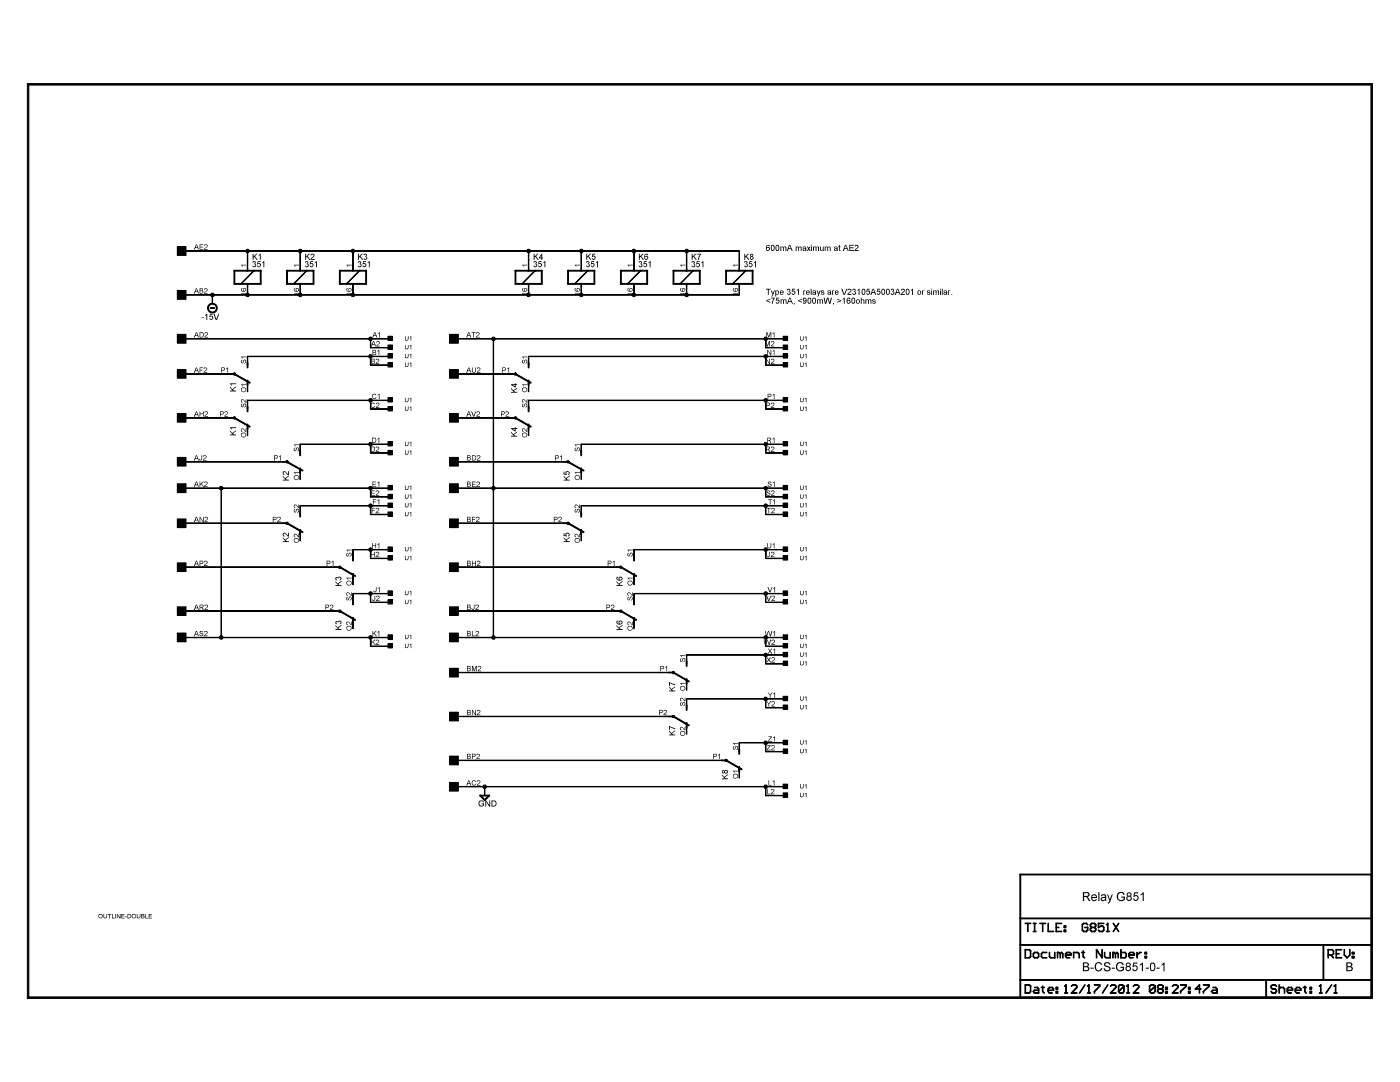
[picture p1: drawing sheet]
<?xml version="1.0" encoding="utf-8"?>
<!DOCTYPE eagle SYSTEM "eagle.dtd">
<eagle version="6.6.0">
<drawing>
<settings>
<setting alwaysvectorfont="no"/>
<setting verticaltext="up"/>
</settings>
<grid distance="0.1" unitdist="inch" unit="inch" style="lines" multiple="1" display="no" altdistance="0.01" altunitdist="inch" altunit="inch"/>
<schematic xreflabel="%F%N/%S.%C%R" xrefpart="/%S.%C%R">
<libraries>
<library name="dec-con">
<symbols>
<symbol name="DEVICE">
<text x="0" y="0" size="1.27" layer="94">&gt;Value</text>
</symbol>
<symbol name="EDGE-RIGHT">
<rectangle x1="-5.08" y1="-1.27" x2="-2.54" y2="1.27" layer="94"/>
<pin name="1" x="2.54" y="0" visible="pad" length="middle" rot="R180"/>
</symbol>
<symbol name="EDGE-LEFT">
<rectangle x1="2.54" y1="-1.27" x2="5.08" y2="1.27" layer="94"/>
<pin name="1" x="-2.54" y="0" visible="pad" length="middle"/>
</symbol>
<symbol name="PIN">
<text x="-9.398" y="-0.762" size="1.27" layer="94" ratio="7">&gt;Part</text>
<rectangle x1="-3.81" y1="-0.762" x2="-2.54" y2="0.508" layer="94"/>
<pin name="P$2" x="2.54" y="0" visible="pad" length="middle" rot="R180"/>
</symbol>
</symbols>
<devicesets>
<deviceset name="OUTLINE-*">
<gates>
<gate name="G$1" symbol="DEVICE" x="0" y="0" addlevel="always"/>
</gates>
<devices>
<device name="SINGLE" package="SINGLE">
<technologies>
<technology name=""/>
</technologies>
</device>
<device name="SINGLE-R" package="SINGLE-R">
<technologies>
<technology name=""/>
</technologies>
</device>
<device name="PROTO" package="DECPROTO111">
<technologies>
<technology name=""/>
</technologies>
</device>
<device name="OMNIBUS" package="OMNIBUS">
<technologies>
<technology name=""/>
</technologies>
</device>
<device name="DOUBLE" package="DOUBLE">
<technologies>
<technology name=""/>
</technologies>
</device>
<device name="DOUBLE-R" package="DOUBLE-R">
<technologies>
<technology name=""/>
</technologies>
</device>
<device name="SINGLE-LONG" package="SINGLE-LONG">
<technologies>
<technology name=""/>
</technologies>
</device>
<device name="DOUBLE-LONG" package="DOUBLE-LONG">
<technologies>
<technology name=""/>
</technologies>
</device>
</devices>
</deviceset>
<deviceset name="DOUBLE" uservalue="yes">
<gates>
<gate name="AL2" symbol="EDGE-RIGHT" x="-15.24" y="5.08" addlevel="always" swaplevel="1"/>
<gate name="AM2" symbol="EDGE-RIGHT" x="-15.24" y="10.16" addlevel="always" swaplevel="1"/>
<gate name="AN2" symbol="EDGE-RIGHT" x="-15.24" y="15.24" addlevel="always" swaplevel="1"/>
<gate name="AP2" symbol="EDGE-RIGHT" x="-15.24" y="20.32" addlevel="always" swaplevel="1"/>
<gate name="AR2" symbol="EDGE-RIGHT" x="-15.24" y="25.4" addlevel="always" swaplevel="1"/>
<gate name="AS2" symbol="EDGE-RIGHT" x="-15.24" y="30.48" addlevel="always" swaplevel="1"/>
<gate name="AT2" symbol="EDGE-RIGHT" x="-15.24" y="35.56" addlevel="always" swaplevel="1"/>
<gate name="AK2" symbol="EDGE-RIGHT" x="-15.24" y="0" addlevel="always" swaplevel="1"/>
<gate name="AJ2" symbol="EDGE-RIGHT" x="-15.24" y="-5.08" addlevel="always" swaplevel="1"/>
<gate name="AH2" symbol="EDGE-RIGHT" x="-15.24" y="-10.16" addlevel="always" swaplevel="1"/>
<gate name="AF2" symbol="EDGE-RIGHT" x="-15.24" y="-15.24" addlevel="always" swaplevel="1"/>
<gate name="AE2" symbol="EDGE-RIGHT" x="-15.24" y="-20.32" addlevel="always" swaplevel="1"/>
<gate name="AD2" symbol="EDGE-RIGHT" x="-15.24" y="-25.4" addlevel="always" swaplevel="1"/>
<gate name="AC2" symbol="EDGE-RIGHT" x="-15.24" y="-30.48" addlevel="always" swaplevel="1"/>
<gate name="AU2" symbol="EDGE-RIGHT" x="-15.24" y="40.64" addlevel="always" swaplevel="1"/>
<gate name="AV2" symbol="EDGE-RIGHT" x="-15.24" y="45.72" addlevel="always" swaplevel="1"/>
<gate name="AB2" symbol="EDGE-RIGHT" x="-15.24" y="-35.56" addlevel="always" swaplevel="1"/>
<gate name="AA2" symbol="EDGE-RIGHT" x="-15.24" y="-40.64" addlevel="always" swaplevel="1"/>
<gate name="AK1" symbol="EDGE-LEFT" x="-30.48" y="0" addlevel="always" swaplevel="1"/>
<gate name="AL1" symbol="EDGE-LEFT" x="-30.48" y="5.08" addlevel="always" swaplevel="1"/>
<gate name="AM1" symbol="EDGE-LEFT" x="-30.48" y="10.16" addlevel="always" swaplevel="1"/>
<gate name="AN1" symbol="EDGE-LEFT" x="-30.48" y="15.24" addlevel="always" swaplevel="1"/>
<gate name="AP1" symbol="EDGE-LEFT" x="-30.48" y="20.32" addlevel="always" swaplevel="1"/>
<gate name="AR1" symbol="EDGE-LEFT" x="-30.48" y="25.4" addlevel="always" swaplevel="1"/>
<gate name="AS1" symbol="EDGE-LEFT" x="-30.48" y="30.48" addlevel="always" swaplevel="1"/>
<gate name="AT1" symbol="EDGE-LEFT" x="-30.48" y="35.56" addlevel="always" swaplevel="1"/>
<gate name="AU1" symbol="EDGE-LEFT" x="-30.48" y="40.64" addlevel="always" swaplevel="1"/>
<gate name="AV1" symbol="EDGE-LEFT" x="-30.48" y="45.72" addlevel="always" swaplevel="1"/>
<gate name="AJ1" symbol="EDGE-LEFT" x="-30.48" y="-5.08" addlevel="always" swaplevel="1"/>
<gate name="AH1" symbol="EDGE-LEFT" x="-30.48" y="-10.16" addlevel="always" swaplevel="1"/>
<gate name="AF1" symbol="EDGE-LEFT" x="-30.48" y="-15.24" addlevel="always" swaplevel="1"/>
<gate name="AE1" symbol="EDGE-LEFT" x="-30.48" y="-20.32" addlevel="always" swaplevel="1"/>
<gate name="AD1" symbol="EDGE-LEFT" x="-30.48" y="-25.4" addlevel="always" swaplevel="1"/>
<gate name="AC1" symbol="EDGE-LEFT" x="-30.48" y="-30.48" addlevel="always" swaplevel="1"/>
<gate name="AB1" symbol="EDGE-LEFT" x="-30.48" y="-35.56" addlevel="always" swaplevel="1"/>
<gate name="AA1" symbol="EDGE-LEFT" x="-30.48" y="-40.64" addlevel="always" swaplevel="1"/>
<gate name="BV1" symbol="EDGE-LEFT" x="17.78" y="45.72" addlevel="always" swaplevel="2"/>
<gate name="BU1" symbol="EDGE-LEFT" x="17.78" y="40.64" addlevel="always" swaplevel="2"/>
<gate name="BT1" symbol="EDGE-LEFT" x="17.78" y="35.56" addlevel="always" swaplevel="2"/>
<gate name="BS1" symbol="EDGE-LEFT" x="17.78" y="30.48" addlevel="always" swaplevel="2"/>
<gate name="BR1" symbol="EDGE-LEFT" x="17.78" y="25.4" addlevel="always" swaplevel="2"/>
<gate name="BP1" symbol="EDGE-LEFT" x="17.78" y="20.32" addlevel="always" swaplevel="2"/>
<gate name="BN1" symbol="EDGE-LEFT" x="17.78" y="15.24" addlevel="always" swaplevel="2"/>
<gate name="BM1" symbol="EDGE-LEFT" x="17.78" y="10.16" addlevel="always" swaplevel="2"/>
<gate name="BL1" symbol="EDGE-LEFT" x="17.78" y="5.08" addlevel="always" swaplevel="2"/>
<gate name="BK1" symbol="EDGE-LEFT" x="17.78" y="0" addlevel="always" swaplevel="2"/>
<gate name="BJ1" symbol="EDGE-LEFT" x="17.78" y="-5.08" addlevel="always" swaplevel="2"/>
<gate name="BH1" symbol="EDGE-LEFT" x="17.78" y="-10.16" addlevel="always" swaplevel="2"/>
<gate name="BF1" symbol="EDGE-LEFT" x="17.78" y="-15.24" addlevel="always" swaplevel="2"/>
<gate name="BE1" symbol="EDGE-LEFT" x="17.78" y="-20.32" addlevel="always" swaplevel="2"/>
<gate name="BD1" symbol="EDGE-LEFT" x="17.78" y="-25.4" addlevel="always" swaplevel="2"/>
<gate name="BC1" symbol="EDGE-LEFT" x="17.78" y="-30.48" addlevel="always" swaplevel="2"/>
<gate name="BB1" symbol="EDGE-LEFT" x="17.78" y="-35.56" addlevel="always" swaplevel="2"/>
<gate name="BA1" symbol="EDGE-LEFT" x="17.78" y="-40.64" addlevel="always" swaplevel="2"/>
<gate name="BV2" symbol="EDGE-RIGHT" x="33.02" y="45.72" addlevel="always" swaplevel="2"/>
<gate name="BU2" symbol="EDGE-RIGHT" x="33.02" y="40.64" addlevel="always" swaplevel="2"/>
<gate name="BT2" symbol="EDGE-RIGHT" x="33.02" y="35.56" addlevel="always" swaplevel="2"/>
<gate name="BS2" symbol="EDGE-RIGHT" x="33.02" y="30.48" addlevel="always" swaplevel="2"/>
<gate name="BR2" symbol="EDGE-RIGHT" x="33.02" y="25.4" addlevel="always" swaplevel="2"/>
<gate name="BP2" symbol="EDGE-RIGHT" x="33.02" y="20.32" addlevel="always" swaplevel="2"/>
<gate name="BN2" symbol="EDGE-RIGHT" x="33.02" y="15.24" addlevel="always" swaplevel="2"/>
<gate name="BM2" symbol="EDGE-RIGHT" x="33.02" y="10.16" addlevel="always" swaplevel="2"/>
<gate name="BL2" symbol="EDGE-RIGHT" x="33.02" y="5.08" addlevel="always" swaplevel="2"/>
<gate name="BK2" symbol="EDGE-RIGHT" x="33.02" y="0" addlevel="always" swaplevel="2"/>
<gate name="BJ2" symbol="EDGE-RIGHT" x="33.02" y="-5.08" addlevel="always" swaplevel="2"/>
<gate name="BH2" symbol="EDGE-RIGHT" x="33.02" y="-10.16" addlevel="always" swaplevel="2"/>
<gate name="BF2" symbol="EDGE-RIGHT" x="33.02" y="-15.24" addlevel="always" swaplevel="2"/>
<gate name="BE2" symbol="EDGE-RIGHT" x="33.02" y="-20.32" addlevel="always" swaplevel="2"/>
<gate name="BD2" symbol="EDGE-RIGHT" x="33.02" y="-25.4" addlevel="always" swaplevel="2"/>
<gate name="BC2" symbol="EDGE-RIGHT" x="33.02" y="-30.48" addlevel="always" swaplevel="2"/>
<gate name="BB2" symbol="EDGE-RIGHT" x="33.02" y="-35.56" addlevel="always" swaplevel="2"/>
<gate name="BA2" symbol="EDGE-RIGHT" x="33.02" y="-40.64" addlevel="always" swaplevel="2"/>
</gates>
<devices>
<device name="" package="EDGE-CON4">
<connects>
<connect gate="AA1" pin="1" pad="AA1"/>
<connect gate="AA2" pin="1" pad="AA2"/>
<connect gate="AB1" pin="1" pad="AB1"/>
<connect gate="AB2" pin="1" pad="AB2"/>
<connect gate="AC1" pin="1" pad="AC1"/>
<connect gate="AC2" pin="1" pad="AC2"/>
<connect gate="AD1" pin="1" pad="AD1"/>
<connect gate="AD2" pin="1" pad="AD2"/>
<connect gate="AE1" pin="1" pad="AE1"/>
<connect gate="AE2" pin="1" pad="AE2"/>
<connect gate="AF1" pin="1" pad="AF1"/>
<connect gate="AF2" pin="1" pad="AF2"/>
<connect gate="AH1" pin="1" pad="AH1"/>
<connect gate="AH2" pin="1" pad="AH2"/>
<connect gate="AJ1" pin="1" pad="AJ1"/>
<connect gate="AJ2" pin="1" pad="AJ2"/>
<connect gate="AK1" pin="1" pad="AK1"/>
<connect gate="AK2" pin="1" pad="AK2"/>
<connect gate="AL1" pin="1" pad="AL1"/>
<connect gate="AL2" pin="1" pad="AL2"/>
<connect gate="AM1" pin="1" pad="AM1"/>
<connect gate="AM2" pin="1" pad="AM2"/>
<connect gate="AN1" pin="1" pad="AN1"/>
<connect gate="AN2" pin="1" pad="AN2"/>
<connect gate="AP1" pin="1" pad="AP1"/>
<connect gate="AP2" pin="1" pad="AP2"/>
<connect gate="AR1" pin="1" pad="AR1"/>
<connect gate="AR2" pin="1" pad="AR2"/>
<connect gate="AS1" pin="1" pad="AS1"/>
<connect gate="AS2" pin="1" pad="AS2"/>
<connect gate="AT1" pin="1" pad="AT1"/>
<connect gate="AT2" pin="1" pad="AT2"/>
<connect gate="AU1" pin="1" pad="AU1"/>
<connect gate="AU2" pin="1" pad="AU2"/>
<connect gate="AV1" pin="1" pad="AV1"/>
<connect gate="AV2" pin="1" pad="AV2"/>
<connect gate="BA1" pin="1" pad="BA1"/>
<connect gate="BA2" pin="1" pad="BA2"/>
<connect gate="BB1" pin="1" pad="BB1"/>
<connect gate="BB2" pin="1" pad="BB2"/>
<connect gate="BC1" pin="1" pad="BC1"/>
<connect gate="BC2" pin="1" pad="BC2"/>
<connect gate="BD1" pin="1" pad="BD1"/>
<connect gate="BD2" pin="1" pad="BD2"/>
<connect gate="BE1" pin="1" pad="BE1"/>
<connect gate="BE2" pin="1" pad="BE2"/>
<connect gate="BF1" pin="1" pad="BF1"/>
<connect gate="BF2" pin="1" pad="BF2"/>
<connect gate="BH1" pin="1" pad="BH1"/>
<connect gate="BH2" pin="1" pad="BH2"/>
<connect gate="BJ1" pin="1" pad="BJ1"/>
<connect gate="BJ2" pin="1" pad="BJ2"/>
<connect gate="BK1" pin="1" pad="BK1"/>
<connect gate="BK2" pin="1" pad="BK2"/>
<connect gate="BL1" pin="1" pad="BL1"/>
<connect gate="BL2" pin="1" pad="BL2"/>
<connect gate="BM1" pin="1" pad="BM1"/>
<connect gate="BM2" pin="1" pad="BM2"/>
<connect gate="BN1" pin="1" pad="BN1"/>
<connect gate="BN2" pin="1" pad="BN2"/>
<connect gate="BP1" pin="1" pad="BP1"/>
<connect gate="BP2" pin="1" pad="BP2"/>
<connect gate="BR1" pin="1" pad="BR1"/>
<connect gate="BR2" pin="1" pad="BR2"/>
<connect gate="BS1" pin="1" pad="BS1"/>
<connect gate="BS2" pin="1" pad="BS2"/>
<connect gate="BT1" pin="1" pad="BT1"/>
<connect gate="BT2" pin="1" pad="BT2"/>
<connect gate="BU1" pin="1" pad="BU1"/>
<connect gate="BU2" pin="1" pad="BU2"/>
<connect gate="BV1" pin="1" pad="BV1"/>
<connect gate="BV2" pin="1" pad="BV2"/>
</connects>
<technologies>
<technology name=""/>
</technologies>
</device>
</devices>
</deviceset>
<deviceset name="133-022-03" prefix="U">
<gates>
<gate name="A1" symbol="PIN" x="-15.24" y="30.48"/>
<gate name="B1" symbol="PIN" x="-15.24" y="25.4"/>
<gate name="C1" symbol="PIN" x="-15.24" y="20.32"/>
<gate name="D1" symbol="PIN" x="-15.24" y="15.24"/>
<gate name="E1" symbol="PIN" x="-15.24" y="10.16"/>
<gate name="F1" symbol="PIN" x="-15.24" y="5.08"/>
<gate name="H1" symbol="PIN" x="-15.24" y="0"/>
<gate name="J1" symbol="PIN" x="-15.24" y="-5.08"/>
<gate name="K1" symbol="PIN" x="-15.24" y="-10.16"/>
<gate name="L1" symbol="PIN" x="-15.24" y="-15.24"/>
<gate name="M1" symbol="PIN" x="-15.24" y="-20.32"/>
<gate name="N1" symbol="PIN" x="-15.24" y="-25.4"/>
<gate name="P1" symbol="PIN" x="-15.24" y="-30.48"/>
<gate name="R1" symbol="PIN" x="-15.24" y="-35.56"/>
<gate name="S1" symbol="PIN" x="-15.24" y="-40.64"/>
<gate name="T1" symbol="PIN" x="-15.24" y="-45.72"/>
<gate name="U1" symbol="PIN" x="-15.24" y="-50.8"/>
<gate name="V1" symbol="PIN" x="-15.24" y="-55.88"/>
<gate name="W1" symbol="PIN" x="-15.24" y="-60.96"/>
<gate name="X1" symbol="PIN" x="-15.24" y="-66.04"/>
<gate name="Y1" symbol="PIN" x="-15.24" y="-71.12"/>
<gate name="Z1" symbol="PIN" x="-15.24" y="-76.2"/>
<gate name="A2" symbol="PIN" x="2.54" y="30.48"/>
<gate name="B2" symbol="PIN" x="2.54" y="25.4"/>
<gate name="C2" symbol="PIN" x="2.54" y="20.32"/>
<gate name="D2" symbol="PIN" x="2.54" y="15.24"/>
<gate name="E2" symbol="PIN" x="2.54" y="10.16"/>
<gate name="F2" symbol="PIN" x="2.54" y="5.08"/>
<gate name="H2" symbol="PIN" x="2.54" y="0"/>
<gate name="J2" symbol="PIN" x="2.54" y="-5.08"/>
<gate name="K2" symbol="PIN" x="2.54" y="-10.16"/>
<gate name="L2" symbol="PIN" x="2.54" y="-15.24"/>
<gate name="M2" symbol="PIN" x="2.54" y="-20.32"/>
<gate name="N2" symbol="PIN" x="2.54" y="-25.4"/>
<gate name="P2" symbol="PIN" x="2.54" y="-30.48"/>
<gate name="R2" symbol="PIN" x="2.54" y="-35.56"/>
<gate name="S2" symbol="PIN" x="2.54" y="-40.64"/>
<gate name="T2" symbol="PIN" x="2.54" y="-45.72"/>
<gate name="U2" symbol="PIN" x="2.54" y="-50.8"/>
<gate name="V2" symbol="PIN" x="2.54" y="-55.88"/>
<gate name="W2" symbol="PIN" x="2.54" y="-60.96"/>
<gate name="X2" symbol="PIN" x="2.54" y="-66.04"/>
<gate name="Y2" symbol="PIN" x="2.54" y="-71.12"/>
<gate name="Z2" symbol="PIN" x="2.54" y="-76.2"/>
</gates>
<devices>
<device name="" package="133-022-03">
<connects>
<connect gate="A1" pin="P$2" pad="A1"/>
<connect gate="A2" pin="P$2" pad="A2"/>
<connect gate="B1" pin="P$2" pad="B1"/>
<connect gate="B2" pin="P$2" pad="B2"/>
<connect gate="C1" pin="P$2" pad="C1"/>
<connect gate="C2" pin="P$2" pad="C2"/>
<connect gate="D1" pin="P$2" pad="D1"/>
<connect gate="D2" pin="P$2" pad="D2"/>
<connect gate="E1" pin="P$2" pad="E1"/>
<connect gate="E2" pin="P$2" pad="E2"/>
<connect gate="F1" pin="P$2" pad="F1"/>
<connect gate="F2" pin="P$2" pad="F2"/>
<connect gate="H1" pin="P$2" pad="H1"/>
<connect gate="H2" pin="P$2" pad="H2"/>
<connect gate="J1" pin="P$2" pad="J1"/>
<connect gate="J2" pin="P$2" pad="J2"/>
<connect gate="K1" pin="P$2" pad="K1"/>
<connect gate="K2" pin="P$2" pad="K2"/>
<connect gate="L1" pin="P$2" pad="L1"/>
<connect gate="L2" pin="P$2" pad="L2"/>
<connect gate="M1" pin="P$2" pad="M1"/>
<connect gate="M2" pin="P$2" pad="M2"/>
<connect gate="N1" pin="P$2" pad="N1"/>
<connect gate="N2" pin="P$2" pad="N2"/>
<connect gate="P1" pin="P$2" pad="P1"/>
<connect gate="P2" pin="P$2" pad="P2"/>
<connect gate="R1" pin="P$2" pad="R1"/>
<connect gate="R2" pin="P$2" pad="R2"/>
<connect gate="S1" pin="P$2" pad="S1"/>
<connect gate="S2" pin="P$2" pad="S2"/>
<connect gate="T1" pin="P$2" pad="T1"/>
<connect gate="T2" pin="P$2" pad="T2"/>
<connect gate="U1" pin="P$2" pad="U1"/>
<connect gate="U2" pin="P$2" pad="U2"/>
<connect gate="V1" pin="P$2" pad="V1"/>
<connect gate="V2" pin="P$2" pad="V2"/>
<connect gate="W1" pin="P$2" pad="W1"/>
<connect gate="W2" pin="P$2" pad="W2"/>
<connect gate="X1" pin="P$2" pad="X1"/>
<connect gate="X2" pin="P$2" pad="X2"/>
<connect gate="Y1" pin="P$2" pad="Y1"/>
<connect gate="Y2" pin="P$2" pad="Y2"/>
<connect gate="Z1" pin="P$2" pad="Z1"/>
<connect gate="Z2" pin="P$2" pad="Z2"/>
</connects>
<technologies>
<technology name=""/>
</technologies>
</device>
</devices>
</deviceset>
</devicesets>
</library>
<library name="supply2">
<symbols>
<symbol name="GND">
<wire x1="-1.27" y1="0" x2="1.27" y2="0" width="0.254" layer="94"/>
<wire x1="1.27" y1="0" x2="0" y2="-1.27" width="0.254" layer="94"/>
<wire x1="0" y1="-1.27" x2="-1.27" y2="0" width="0.254" layer="94"/>
<text x="-1.905" y="-3.175" size="1.778" layer="96">&gt;VALUE</text>
<pin name="GND" x="0" y="2.54" visible="off" length="short" direction="sup" rot="R270"/>
</symbol>
<symbol name="-15V">
<wire x1="-0.635" y1="-1.27" x2="0.635" y2="-1.27" width="0.1524" layer="94"/>
<circle x="0" y="-1.27" radius="1.27" width="0.254" layer="94"/>
<text x="-3.175" y="-4.699" size="1.778" layer="96">&gt;VALUE</text>
<pin name="-15V" x="0" y="2.54" visible="off" length="short" direction="sup" rot="R270"/>
</symbol>
</symbols>
<devicesets>
<deviceset name="GND" prefix="SUPPLY">
<gates>
<gate name="GND" symbol="GND" x="0" y="0"/>
</gates>
<devices>
<device name="">
<technologies>
<technology name=""/>
</technologies>
</device>
</devices>
</deviceset>
<deviceset name="-15V" prefix="SUPPLY">
<gates>
<gate name="G$1" symbol="-15V" x="0" y="0"/>
</gates>
<devices>
<device name="">
<technologies>
<technology name=""/>
</technologies>
</device>
</devices>
</deviceset>
</devicesets>
</library>
<library name="relay">
<symbols>
<symbol name="K">
<wire x1="-3.81" y1="-1.905" x2="-1.905" y2="-1.905" width="0.254" layer="94"/>
<wire x1="3.81" y1="-1.905" x2="3.81" y2="1.905" width="0.254" layer="94"/>
<wire x1="3.81" y1="1.905" x2="1.905" y2="1.905" width="0.254" layer="94"/>
<wire x1="-3.81" y1="1.905" x2="-3.81" y2="-1.905" width="0.254" layer="94"/>
<wire x1="0" y1="-2.54" x2="0" y2="-1.905" width="0.1524" layer="94"/>
<wire x1="0" y1="-1.905" x2="3.81" y2="-1.905" width="0.254" layer="94"/>
<wire x1="0" y1="2.54" x2="0" y2="1.905" width="0.1524" layer="94"/>
<wire x1="0" y1="1.905" x2="-3.81" y2="1.905" width="0.254" layer="94"/>
<wire x1="-1.905" y1="-1.905" x2="1.905" y2="1.905" width="0.1524" layer="94"/>
<wire x1="-1.905" y1="-1.905" x2="0" y2="-1.905" width="0.254" layer="94"/>
<wire x1="1.905" y1="1.905" x2="0" y2="1.905" width="0.254" layer="94"/>
<text x="1.27" y="2.921" size="1.778" layer="96">&gt;VALUE</text>
<text x="1.27" y="5.08" size="1.778" layer="95">&gt;PART</text>
<pin name="2" x="0" y="-5.08" visible="pad" length="short" direction="pas" rot="R90"/>
<pin name="1" x="0" y="5.08" visible="pad" length="short" direction="pas" rot="R270"/>
</symbol>
<symbol name="U">
<wire x1="3.175" y1="5.08" x2="1.905" y2="5.08" width="0.254" layer="94"/>
<wire x1="-3.175" y1="5.08" x2="-1.905" y2="5.08" width="0.254" layer="94"/>
<wire x1="0" y1="1.27" x2="2.54" y2="5.715" width="0.254" layer="94"/>
<wire x1="0" y1="1.27" x2="0" y2="0" width="0.254" layer="94"/>
<circle x="0" y="1.27" radius="0.127" width="0.4064" layer="94"/>
<text x="2.54" y="0" size="1.778" layer="95">&gt;PART</text>
<pin name="O" x="5.08" y="5.08" visible="pad" length="short" direction="pas" rot="R180"/>
<pin name="S" x="-5.08" y="5.08" visible="pad" length="short" direction="pas"/>
<pin name="P" x="0" y="-2.54" visible="pad" length="short" direction="pas" rot="R90"/>
</symbol>
</symbols>
<devicesets>
<deviceset name="351" prefix="K">
<gates>
<gate name="1" symbol="K" x="0" y="0" addlevel="must"/>
<gate name="2" symbol="U" x="17.78" y="-2.54" addlevel="always" swaplevel="1"/>
<gate name="3" symbol="U" x="17.78" y="-17.78" addlevel="always" swaplevel="1"/>
</gates>
<devices>
<device name="" package="351">
<connects>
<connect gate="1" pin="1" pad="1"/>
<connect gate="1" pin="2" pad="16"/>
<connect gate="2" pin="O" pad="O1"/>
<connect gate="2" pin="P" pad="P1"/>
<connect gate="2" pin="S" pad="S1"/>
<connect gate="3" pin="O" pad="O2"/>
<connect gate="3" pin="P" pad="P2"/>
<connect gate="3" pin="S" pad="S2"/>
</connects>
<technologies>
<technology name="">
<attribute name="MF" value="" constant="no"/>
<attribute name="MPN" value="" constant="no"/>
<attribute name="OC_FARNELL" value="unknown" constant="no"/>
<attribute name="OC_NEWARK" value="unknown" constant="no"/>
</technology>
</technologies>
</device>
</devices>
</deviceset>
</devicesets>
</library>
<library name="frames">
<symbols>
<symbol name="DINA3_L">
<frame x1="0" y1="0" x2="388.62" y2="264.16" columns="4" rows="4" layer="94" border-left="no" border-top="no" border-right="no" border-bottom="no"/>
</symbol>
<symbol name="DOCFIELD">
<wire x1="0" y1="0" x2="71.12" y2="0" width="0.1016" layer="94"/>
<wire x1="101.6" y1="15.24" x2="87.63" y2="15.24" width="0.1016" layer="94"/>
<wire x1="0" y1="0" x2="0" y2="5.08" width="0.1016" layer="94"/>
<wire x1="0" y1="5.08" x2="71.12" y2="5.08" width="0.1016" layer="94"/>
<wire x1="0" y1="5.08" x2="0" y2="15.24" width="0.1016" layer="94"/>
<wire x1="101.6" y1="15.24" x2="101.6" y2="5.08" width="0.1016" layer="94"/>
<wire x1="71.12" y1="5.08" x2="71.12" y2="0" width="0.1016" layer="94"/>
<wire x1="71.12" y1="5.08" x2="87.63" y2="5.08" width="0.1016" layer="94"/>
<wire x1="71.12" y1="0" x2="101.6" y2="0" width="0.1016" layer="94"/>
<wire x1="87.63" y1="15.24" x2="87.63" y2="5.08" width="0.1016" layer="94"/>
<wire x1="87.63" y1="15.24" x2="0" y2="15.24" width="0.1016" layer="94"/>
<wire x1="87.63" y1="5.08" x2="101.6" y2="5.08" width="0.1016" layer="94"/>
<wire x1="101.6" y1="5.08" x2="101.6" y2="0" width="0.1016" layer="94"/>
<wire x1="0" y1="15.24" x2="0" y2="22.86" width="0.1016" layer="94"/>
<wire x1="101.6" y1="35.56" x2="0" y2="35.56" width="0.1016" layer="94"/>
<wire x1="101.6" y1="35.56" x2="101.6" y2="22.86" width="0.1016" layer="94"/>
<wire x1="0" y1="22.86" x2="101.6" y2="22.86" width="0.1016" layer="94"/>
<wire x1="0" y1="22.86" x2="0" y2="35.56" width="0.1016" layer="94"/>
<wire x1="101.6" y1="22.86" x2="101.6" y2="15.24" width="0.1016" layer="94"/>
<text x="1.27" y="1.27" size="2.54" layer="94">Date:</text>
<text x="12.7" y="1.27" size="2.54" layer="94">&gt;LAST_DATE_TIME</text>
<text x="72.39" y="1.27" size="2.54" layer="94">Sheet:</text>
<text x="86.36" y="1.27" size="2.54" layer="94">&gt;SHEET</text>
<text x="88.9" y="11.43" size="2.54" layer="94">REV:</text>
<text x="1.27" y="19.05" size="2.54" layer="94">TITLE:</text>
<text x="1.27" y="11.43" size="2.54" layer="94">Document Number:</text>
<text x="17.78" y="19.05" size="2.54" layer="94">&gt;DRAWING_NAME</text>
</symbol>
</symbols>
<devicesets>
<deviceset name="DINA3_L" prefix="FRAME" uservalue="yes">
<gates>
<gate name="G$1" symbol="DINA3_L" x="0" y="0"/>
<gate name="G$2" symbol="DOCFIELD" x="287.02" y="0" addlevel="must"/>
</gates>
<devices>
<device name="">
<technologies>
<technology name=""/>
</technologies>
</device>
</devices>
</deviceset>
</devicesets>
</library>
</libraries>
<attributes>
</attributes>
<variantdefs>
</variantdefs>
<classes>
<class number="0" name="default" width="0" drill="0">
</class>
<class number="1" name="Supply" width="0.8128" drill="0">
</class>
</classes>
<parts>
<part name="V11" library="supply2" deviceset="GND" device=""/>
<part name="V12" library="supply2" deviceset="-15V" device=""/>
<part name="U$3" library="dec-con" deviceset="OUTLINE-*" device="DOUBLE"/>
<part name="U$1" library="dec-con" deviceset="DOUBLE" device=""/>
<part name="U1" library="dec-con" deviceset="133-022-03" device="" value="S7346-ND"/>
<part name="K6" library="relay" deviceset="351" device=""/>
<part name="K7" library="relay" deviceset="351" device=""/>
<part name="K8" library="relay" deviceset="351" device=""/>
<part name="K1" library="relay" deviceset="351" device=""/>
<part name="K2" library="relay" deviceset="351" device=""/>
<part name="K5" library="relay" deviceset="351" device=""/>
<part name="K4" library="relay" deviceset="351" device=""/>
<part name="K3" library="relay" deviceset="351" device=""/>
<part name="FRAME1" library="frames" deviceset="DINA3_L" device=""/>
</parts>
<sheets>
<sheet>
<plain>
<text x="304.8" y="27.94" size="2.54" layer="94">Relay G851</text>
<text x="304.8" y="7.62" size="2.54" layer="94">B-CS-G851-0-1</text>
<text x="381" y="7.62" size="2.54" layer="94">B</text>
<text x="213.36" y="215.9" size="1.778" layer="94">600mA maximum at AE2</text>
<text x="213.36" y="203.2" size="1.778" layer="94">Type 351 relays are V23105A5003A201 or similar.</text>
<text x="213.36" y="200.66" size="1.778" layer="94">&lt;75mA, &lt;900mW, &gt;160ohms</text>
</plain>
<instances>
<instance part="V11" gate="GND" x="132.08" y="58.42"/>
<instance part="V12" gate="G$1" x="53.34" y="200.66"/>
<instance part="U$3" gate="G$1" x="20.32" y="22.86"/>
<instance part="U$1" gate="AN2" x="48.26" y="137.16" rot="MR180"/>
<instance part="U$1" gate="AP2" x="48.26" y="124.46" rot="MR180"/>
<instance part="U$1" gate="AR2" x="48.26" y="111.76" rot="MR180"/>
<instance part="U$1" gate="AS2" x="48.26" y="104.14" rot="MR180"/>
<instance part="U$1" gate="AT2" x="127" y="190.5" rot="MR180"/>
<instance part="U$1" gate="AK2" x="48.26" y="147.32" rot="MR180"/>
<instance part="U$1" gate="AJ2" x="48.26" y="154.94" rot="MR180"/>
<instance part="U$1" gate="AH2" x="48.26" y="167.64" rot="MR180"/>
<instance part="U$1" gate="AF2" x="48.26" y="180.34" rot="MR180"/>
<instance part="U$1" gate="AE2" x="48.26" y="215.9" rot="MR180"/>
<instance part="U$1" gate="AD2" x="48.26" y="190.5" rot="MR180"/>
<instance part="U$1" gate="AC2" x="127" y="60.96"/>
<instance part="U$1" gate="AU2" x="127" y="180.34" rot="MR180"/>
<instance part="U$1" gate="AV2" x="127" y="167.64" rot="MR180"/>
<instance part="U$1" gate="AB2" x="48.26" y="203.2"/>
<instance part="U$1" gate="BP2" x="127" y="68.58" rot="MR180"/>
<instance part="U$1" gate="BN2" x="127" y="81.28" rot="MR180"/>
<instance part="U$1" gate="BM2" x="127" y="93.98" rot="MR180"/>
<instance part="U$1" gate="BL2" x="127" y="104.14" rot="MR180"/>
<instance part="U$1" gate="BJ2" x="127" y="111.76" rot="MR180"/>
<instance part="U$1" gate="BH2" x="127" y="124.46" rot="MR180"/>
<instance part="U$1" gate="BF2" x="127" y="137.16" rot="MR180"/>
<instance part="U$1" gate="BE2" x="127" y="147.32" rot="MR180"/>
<instance part="U$1" gate="BD2" x="127" y="154.94" rot="MR180"/>
<instance part="U1" gate="A1" x="101.6" y="190.5" rot="R180"/>
<instance part="U1" gate="B1" x="101.6" y="185.42" rot="R180"/>
<instance part="U1" gate="C1" x="101.6" y="172.72" rot="R180"/>
<instance part="U1" gate="D1" x="101.6" y="160.02" rot="R180"/>
<instance part="U1" gate="E1" x="101.6" y="147.32" rot="R180"/>
<instance part="U1" gate="F1" x="101.6" y="142.24" rot="R180"/>
<instance part="U1" gate="H1" x="101.6" y="129.54" rot="R180"/>
<instance part="U1" gate="J1" x="101.6" y="116.84" rot="R180"/>
<instance part="U1" gate="K1" x="101.6" y="104.14" rot="R180"/>
<instance part="U1" gate="L1" x="215.9" y="60.96" rot="R180"/>
<instance part="U1" gate="M1" x="215.9" y="190.5" rot="R180"/>
<instance part="U1" gate="N1" x="215.9" y="185.42" rot="R180"/>
<instance part="U1" gate="P1" x="215.9" y="172.72" rot="R180"/>
<instance part="U1" gate="R1" x="215.9" y="160.02" rot="R180"/>
<instance part="U1" gate="S1" x="215.9" y="147.32" rot="R180"/>
<instance part="U1" gate="T1" x="215.9" y="142.24" rot="R180"/>
<instance part="U1" gate="U1" x="215.9" y="129.54" rot="R180"/>
<instance part="U1" gate="V1" x="215.9" y="116.84" rot="R180"/>
<instance part="U1" gate="W1" x="215.9" y="104.14" rot="R180"/>
<instance part="U1" gate="X1" x="215.9" y="99.06" rot="R180"/>
<instance part="U1" gate="Y1" x="215.9" y="86.36" rot="R180"/>
<instance part="U1" gate="Z1" x="215.9" y="73.66" rot="R180"/>
<instance part="U1" gate="A2" x="101.6" y="187.96" rot="R180"/>
<instance part="U1" gate="B2" x="101.6" y="182.88" rot="R180"/>
<instance part="U1" gate="C2" x="101.6" y="170.18" rot="R180"/>
<instance part="U1" gate="D2" x="101.6" y="157.48" rot="R180"/>
<instance part="U1" gate="E2" x="101.6" y="144.78" rot="R180"/>
<instance part="U1" gate="F2" x="101.6" y="139.7" rot="R180"/>
<instance part="U1" gate="H2" x="101.6" y="127" rot="R180"/>
<instance part="U1" gate="J2" x="101.6" y="114.3" rot="R180"/>
<instance part="U1" gate="K2" x="101.6" y="101.6" rot="R180"/>
<instance part="U1" gate="L2" x="215.9" y="58.42" rot="R180"/>
<instance part="U1" gate="M2" x="215.9" y="187.96" rot="R180"/>
<instance part="U1" gate="N2" x="215.9" y="182.88" rot="R180"/>
<instance part="U1" gate="P2" x="215.9" y="170.18" rot="R180"/>
<instance part="U1" gate="R2" x="215.9" y="157.48" rot="R180"/>
<instance part="U1" gate="S2" x="215.9" y="144.78" rot="R180"/>
<instance part="U1" gate="T2" x="215.9" y="139.7" rot="R180"/>
<instance part="U1" gate="U2" x="215.9" y="127" rot="R180"/>
<instance part="U1" gate="V2" x="215.9" y="114.3" rot="R180"/>
<instance part="U1" gate="W2" x="215.9" y="101.6" rot="R180"/>
<instance part="U1" gate="X2" x="215.9" y="96.52" rot="R180"/>
<instance part="U1" gate="Y2" x="215.9" y="83.82" rot="R180"/>
<instance part="U1" gate="Z2" x="215.9" y="71.12" rot="R180"/>
<instance part="K6" gate="1" x="175.26" y="208.28"/>
<instance part="K6" gate="2" x="170.18" y="124.46" rot="R270"/>
<instance part="K6" gate="3" x="170.18" y="111.76" rot="R270"/>
<instance part="K7" gate="1" x="190.5" y="208.28"/>
<instance part="K7" gate="2" x="185.42" y="93.98" rot="R270"/>
<instance part="K7" gate="3" x="185.42" y="81.28" rot="R270"/>
<instance part="K8" gate="1" x="205.74" y="208.28"/>
<instance part="K8" gate="2" x="200.66" y="68.58" rot="R270"/>
<instance part="K1" gate="1" x="63.5" y="208.28"/>
<instance part="K1" gate="2" x="58.42" y="180.34" rot="R270"/>
<instance part="K1" gate="3" x="58.42" y="167.64" rot="R270"/>
<instance part="K2" gate="1" x="78.74" y="208.28"/>
<instance part="K2" gate="2" x="73.66" y="154.94" rot="R270"/>
<instance part="K2" gate="3" x="73.66" y="137.16" rot="R270"/>
<instance part="K5" gate="1" x="160.02" y="208.28"/>
<instance part="K5" gate="2" x="154.94" y="154.94" rot="R270"/>
<instance part="K5" gate="3" x="154.94" y="137.16" rot="R270"/>
<instance part="K4" gate="1" x="144.78" y="208.28"/>
<instance part="K4" gate="2" x="139.7" y="180.34" rot="R270"/>
<instance part="K4" gate="3" x="139.7" y="167.64" rot="R270"/>
<instance part="K3" gate="1" x="93.98" y="208.28"/>
<instance part="K3" gate="2" x="88.9" y="124.46" rot="R270"/>
<instance part="K3" gate="3" x="88.9" y="111.76" rot="R270"/>
<instance part="FRAME1" gate="G$1" x="0" y="0"/>
<instance part="FRAME1" gate="G$2" x="287.02" y="0"/>
</instances>
<busses>
</busses>
<nets>
<net name="GND" class="1">
<segment>
<wire x1="129.54" y1="60.96" x2="132.08" y2="60.96" width="0.1524" layer="91"/>
<wire x1="132.08" y1="60.96" x2="213.36" y2="60.96" width="0.1524" layer="91"/>
<wire x1="213.36" y1="58.42" x2="213.36" y2="60.96" width="0.1524" layer="91"/>
<junction x="132.08" y="60.96"/>
<junction x="213.36" y="60.96"/>
<pinref part="U$1" gate="AC2" pin="1"/>
<pinref part="V11" gate="GND" pin="GND"/>
<pinref part="U1" gate="L1" pin="P$2"/>
<pinref part="U1" gate="L2" pin="P$2"/>
</segment>
</net>
<net name="-15V" class="1">
<segment>
<wire x1="50.8" y1="203.2" x2="53.34" y2="203.2" width="0.1524" layer="91"/>
<wire x1="53.34" y1="203.2" x2="63.5" y2="203.2" width="0.1524" layer="91"/>
<wire x1="63.5" y1="203.2" x2="78.74" y2="203.2" width="0.1524" layer="91"/>
<wire x1="78.74" y1="203.2" x2="93.98" y2="203.2" width="0.1524" layer="91"/>
<wire x1="93.98" y1="203.2" x2="144.78" y2="203.2" width="0.1524" layer="91"/>
<wire x1="144.78" y1="203.2" x2="160.02" y2="203.2" width="0.1524" layer="91"/>
<wire x1="160.02" y1="203.2" x2="175.26" y2="203.2" width="0.1524" layer="91"/>
<wire x1="175.26" y1="203.2" x2="190.5" y2="203.2" width="0.1524" layer="91"/>
<wire x1="190.5" y1="203.2" x2="205.74" y2="203.2" width="0.1524" layer="91"/>
<junction x="53.34" y="203.2"/>
<junction x="63.5" y="203.2"/>
<junction x="78.74" y="203.2"/>
<junction x="93.98" y="203.2"/>
<junction x="144.78" y="203.2"/>
<junction x="160.02" y="203.2"/>
<junction x="175.26" y="203.2"/>
<junction x="190.5" y="203.2"/>
<pinref part="U$1" gate="AB2" pin="1"/>
<pinref part="V12" gate="G$1" pin="-15V"/>
<pinref part="K1" gate="1" pin="2"/>
<pinref part="K2" gate="1" pin="2"/>
<pinref part="K3" gate="1" pin="2"/>
<pinref part="K4" gate="1" pin="2"/>
<pinref part="K5" gate="1" pin="2"/>
<pinref part="K6" gate="1" pin="2"/>
<pinref part="K7" gate="1" pin="2"/>
<pinref part="K8" gate="1" pin="2"/>
</segment>
</net>
<net name="N$1" class="1">
<segment>
<wire x1="50.8" y1="190.5" x2="99.06" y2="190.5" width="0.1524" layer="91"/>
<wire x1="99.06" y1="187.96" x2="99.06" y2="190.5" width="0.1524" layer="91"/>
<junction x="99.06" y="190.5"/>
<pinref part="U$1" gate="AD2" pin="1"/>
<pinref part="U1" gate="A1" pin="P$2"/>
<pinref part="U1" gate="A2" pin="P$2"/>
</segment>
</net>
<net name="N$2" class="1">
<segment>
<wire x1="50.8" y1="180.34" x2="55.88" y2="180.34" width="0.1524" layer="91"/>
<pinref part="U$1" gate="AF2" pin="1"/>
<pinref part="K1" gate="2" pin="P"/>
</segment>
</net>
<net name="N$3" class="1">
<segment>
<wire x1="55.88" y1="167.64" x2="50.8" y2="167.64" width="0.1524" layer="91"/>
<pinref part="U$1" gate="AH2" pin="1"/>
<pinref part="K1" gate="3" pin="P"/>
</segment>
</net>
<net name="N$4" class="1">
<segment>
<wire x1="71.12" y1="154.94" x2="50.8" y2="154.94" width="0.1524" layer="91"/>
<pinref part="U$1" gate="AJ2" pin="1"/>
<pinref part="K2" gate="2" pin="P"/>
</segment>
</net>
<net name="N$5" class="1">
<segment>
<wire x1="50.8" y1="137.16" x2="71.12" y2="137.16" width="0.1524" layer="91"/>
<pinref part="U$1" gate="AN2" pin="1"/>
<pinref part="K2" gate="3" pin="P"/>
</segment>
</net>
<net name="N$6" class="1">
<segment>
<wire x1="50.8" y1="124.46" x2="86.36" y2="124.46" width="0.1524" layer="91"/>
<pinref part="U$1" gate="AP2" pin="1"/>
<pinref part="K3" gate="2" pin="P"/>
</segment>
</net>
<net name="N$7" class="1">
<segment>
<wire x1="86.36" y1="111.76" x2="50.8" y2="111.76" width="0.1524" layer="91"/>
<pinref part="U$1" gate="AR2" pin="1"/>
<pinref part="K3" gate="3" pin="P"/>
</segment>
</net>
<net name="N$8" class="1">
<segment>
<wire x1="55.88" y1="104.14" x2="50.8" y2="104.14" width="0.1524" layer="91"/>
<wire x1="50.8" y1="147.32" x2="55.88" y2="147.32" width="0.1524" layer="91"/>
<wire x1="55.88" y1="147.32" x2="99.06" y2="147.32" width="0.1524" layer="91"/>
<wire x1="55.88" y1="147.32" x2="55.88" y2="104.14" width="0.1524" layer="91"/>
<wire x1="99.06" y1="104.14" x2="55.88" y2="104.14" width="0.1524" layer="91"/>
<wire x1="99.06" y1="144.78" x2="99.06" y2="147.32" width="0.1524" layer="91"/>
<wire x1="99.06" y1="101.6" x2="99.06" y2="104.14" width="0.1524" layer="91"/>
<junction x="55.88" y="147.32"/>
<junction x="55.88" y="104.14"/>
<junction x="99.06" y="147.32"/>
<junction x="99.06" y="104.14"/>
<pinref part="U$1" gate="AS2" pin="1"/>
<pinref part="U$1" gate="AK2" pin="1"/>
<pinref part="U1" gate="E1" pin="P$2"/>
<pinref part="U1" gate="K1" pin="P$2"/>
<pinref part="U1" gate="E2" pin="P$2"/>
<pinref part="U1" gate="K2" pin="P$2"/>
</segment>
</net>
<net name="N$9" class="1">
<segment>
<wire x1="129.54" y1="190.5" x2="134.62" y2="190.5" width="0.1524" layer="91"/>
<wire x1="213.36" y1="190.5" x2="134.62" y2="190.5" width="0.1524" layer="91"/>
<wire x1="134.62" y1="190.5" x2="134.62" y2="147.32" width="0.1524" layer="91"/>
<wire x1="134.62" y1="147.32" x2="129.54" y2="147.32" width="0.1524" layer="91"/>
<wire x1="134.62" y1="147.32" x2="213.36" y2="147.32" width="0.1524" layer="91"/>
<wire x1="134.62" y1="147.32" x2="134.62" y2="104.14" width="0.1524" layer="91"/>
<wire x1="134.62" y1="104.14" x2="213.36" y2="104.14" width="0.1524" layer="91"/>
<wire x1="134.62" y1="104.14" x2="129.54" y2="104.14" width="0.1524" layer="91"/>
<wire x1="213.36" y1="101.6" x2="213.36" y2="104.14" width="0.1524" layer="91"/>
<wire x1="213.36" y1="144.78" x2="213.36" y2="147.32" width="0.1524" layer="91"/>
<wire x1="213.36" y1="187.96" x2="213.36" y2="190.5" width="0.1524" layer="91"/>
<junction x="134.62" y="190.5"/>
<junction x="134.62" y="147.32"/>
<junction x="134.62" y="104.14"/>
<junction x="213.36" y="104.14"/>
<junction x="213.36" y="147.32"/>
<junction x="213.36" y="190.5"/>
<pinref part="U$1" gate="BE2" pin="1"/>
<pinref part="U$1" gate="AT2" pin="1"/>
<pinref part="U$1" gate="BL2" pin="1"/>
<pinref part="U1" gate="M1" pin="P$2"/>
<pinref part="U1" gate="S1" pin="P$2"/>
<pinref part="U1" gate="W1" pin="P$2"/>
<pinref part="U1" gate="W2" pin="P$2"/>
<pinref part="U1" gate="S2" pin="P$2"/>
<pinref part="U1" gate="M2" pin="P$2"/>
</segment>
</net>
<net name="N$10" class="1">
<segment>
<wire x1="129.54" y1="93.98" x2="182.88" y2="93.98" width="0.1524" layer="91"/>
<pinref part="U$1" gate="BM2" pin="1"/>
<pinref part="K7" gate="2" pin="P"/>
</segment>
</net>
<net name="N$11" class="1">
<segment>
<wire x1="182.88" y1="81.28" x2="129.54" y2="81.28" width="0.1524" layer="91"/>
<pinref part="U$1" gate="BN2" pin="1"/>
<pinref part="K7" gate="3" pin="P"/>
</segment>
</net>
<net name="N$12" class="1">
<segment>
<wire x1="129.54" y1="68.58" x2="198.12" y2="68.58" width="0.1524" layer="91"/>
<pinref part="U$1" gate="BP2" pin="1"/>
<pinref part="K8" gate="2" pin="P"/>
</segment>
</net>
<net name="N$13" class="1">
<segment>
<wire x1="129.54" y1="111.76" x2="167.64" y2="111.76" width="0.1524" layer="91"/>
<pinref part="U$1" gate="BJ2" pin="1"/>
<pinref part="K6" gate="3" pin="P"/>
</segment>
</net>
<net name="N$14" class="1">
<segment>
<wire x1="167.64" y1="124.46" x2="129.54" y2="124.46" width="0.1524" layer="91"/>
<pinref part="U$1" gate="BH2" pin="1"/>
<pinref part="K6" gate="2" pin="P"/>
</segment>
</net>
<net name="N$15" class="1">
<segment>
<wire x1="129.54" y1="137.16" x2="152.4" y2="137.16" width="0.1524" layer="91"/>
<pinref part="U$1" gate="BF2" pin="1"/>
<pinref part="K5" gate="3" pin="P"/>
</segment>
</net>
<net name="N$16" class="1">
<segment>
<wire x1="152.4" y1="154.94" x2="129.54" y2="154.94" width="0.1524" layer="91"/>
<pinref part="U$1" gate="BD2" pin="1"/>
<pinref part="K5" gate="2" pin="P"/>
</segment>
</net>
<net name="N$17" class="1">
<segment>
<wire x1="129.54" y1="167.64" x2="137.16" y2="167.64" width="0.1524" layer="91"/>
<pinref part="U$1" gate="AV2" pin="1"/>
<pinref part="K4" gate="3" pin="P"/>
</segment>
</net>
<net name="N$18" class="1">
<segment>
<wire x1="137.16" y1="180.34" x2="129.54" y2="180.34" width="0.1524" layer="91"/>
<pinref part="U$1" gate="AU2" pin="1"/>
<pinref part="K4" gate="2" pin="P"/>
</segment>
</net>
<net name="N$19" class="1">
<segment>
<wire x1="50.8" y1="215.9" x2="63.5" y2="215.9" width="0.1524" layer="91"/>
<wire x1="63.5" y1="215.9" x2="78.74" y2="215.9" width="0.1524" layer="91"/>
<wire x1="78.74" y1="215.9" x2="93.98" y2="215.9" width="0.1524" layer="91"/>
<wire x1="93.98" y1="215.9" x2="144.78" y2="215.9" width="0.1524" layer="91"/>
<wire x1="144.78" y1="215.9" x2="160.02" y2="215.9" width="0.1524" layer="91"/>
<wire x1="160.02" y1="215.9" x2="160.02" y2="213.36" width="0.1524" layer="91"/>
<wire x1="144.78" y1="215.9" x2="144.78" y2="213.36" width="0.1524" layer="91"/>
<wire x1="93.98" y1="213.36" x2="93.98" y2="215.9" width="0.1524" layer="91"/>
<wire x1="78.74" y1="215.9" x2="78.74" y2="213.36" width="0.1524" layer="91"/>
<wire x1="63.5" y1="213.36" x2="63.5" y2="215.9" width="0.1524" layer="91"/>
<wire x1="160.02" y1="215.9" x2="175.26" y2="215.9" width="0.1524" layer="91"/>
<wire x1="175.26" y1="215.9" x2="175.26" y2="213.36" width="0.1524" layer="91"/>
<wire x1="175.26" y1="215.9" x2="190.5" y2="215.9" width="0.1524" layer="91"/>
<wire x1="190.5" y1="215.9" x2="190.5" y2="213.36" width="0.1524" layer="91"/>
<wire x1="190.5" y1="215.9" x2="205.74" y2="215.9" width="0.1524" layer="91"/>
<wire x1="205.74" y1="215.9" x2="205.74" y2="213.36" width="0.1524" layer="91"/>
<junction x="144.78" y="215.9"/>
<junction x="93.98" y="215.9"/>
<junction x="78.74" y="215.9"/>
<junction x="63.5" y="215.9"/>
<junction x="160.02" y="215.9"/>
<junction x="175.26" y="215.9"/>
<junction x="190.5" y="215.9"/>
<pinref part="U$1" gate="AE2" pin="1"/>
<pinref part="K1" gate="1" pin="1"/>
<pinref part="K2" gate="1" pin="1"/>
<pinref part="K3" gate="1" pin="1"/>
<pinref part="K4" gate="1" pin="1"/>
<pinref part="K5" gate="1" pin="1"/>
<pinref part="K6" gate="1" pin="1"/>
<pinref part="K7" gate="1" pin="1"/>
<pinref part="K8" gate="1" pin="1"/>
</segment>
</net>
<net name="N$20" class="1">
<segment>
<wire x1="78.74" y1="160.02" x2="99.06" y2="160.02" width="0.1524" layer="91"/>
<wire x1="99.06" y1="157.48" x2="99.06" y2="160.02" width="0.1524" layer="91"/>
<junction x="99.06" y="160.02"/>
<pinref part="U1" gate="D1" pin="P$2"/>
<pinref part="U1" gate="D2" pin="P$2"/>
<pinref part="K2" gate="2" pin="S"/>
</segment>
</net>
<net name="N$21" class="1">
<segment>
<wire x1="63.5" y1="172.72" x2="99.06" y2="172.72" width="0.1524" layer="91"/>
<wire x1="99.06" y1="170.18" x2="99.06" y2="172.72" width="0.1524" layer="91"/>
<junction x="99.06" y="172.72"/>
<pinref part="U1" gate="C1" pin="P$2"/>
<pinref part="U1" gate="C2" pin="P$2"/>
<pinref part="K1" gate="3" pin="S"/>
</segment>
</net>
<net name="N$22" class="1">
<segment>
<wire x1="99.06" y1="182.88" x2="99.06" y2="185.42" width="0.1524" layer="91"/>
<wire x1="99.06" y1="185.42" x2="63.5" y2="185.42" width="0.1524" layer="91"/>
<junction x="99.06" y="185.42"/>
<pinref part="U1" gate="B1" pin="P$2"/>
<pinref part="U1" gate="B2" pin="P$2"/>
<pinref part="K1" gate="2" pin="S"/>
</segment>
</net>
<net name="N$23" class="1">
<segment>
<wire x1="190.5" y1="86.36" x2="213.36" y2="86.36" width="0.1524" layer="91"/>
<wire x1="213.36" y1="83.82" x2="213.36" y2="86.36" width="0.1524" layer="91"/>
<junction x="213.36" y="86.36"/>
<pinref part="U1" gate="Y1" pin="P$2"/>
<pinref part="U1" gate="Y2" pin="P$2"/>
<pinref part="K7" gate="3" pin="S"/>
</segment>
</net>
<net name="N$24" class="1">
<segment>
<wire x1="78.74" y1="142.24" x2="99.06" y2="142.24" width="0.1524" layer="91"/>
<wire x1="99.06" y1="139.7" x2="99.06" y2="142.24" width="0.1524" layer="91"/>
<junction x="99.06" y="142.24"/>
<pinref part="U1" gate="F1" pin="P$2"/>
<pinref part="U1" gate="F2" pin="P$2"/>
<pinref part="K2" gate="3" pin="S"/>
</segment>
</net>
<net name="N$25" class="1">
<segment>
<wire x1="93.98" y1="129.54" x2="99.06" y2="129.54" width="0.1524" layer="91"/>
<wire x1="99.06" y1="127" x2="99.06" y2="129.54" width="0.1524" layer="91"/>
<junction x="99.06" y="129.54"/>
<pinref part="U1" gate="H1" pin="P$2"/>
<pinref part="U1" gate="H2" pin="P$2"/>
<pinref part="K3" gate="2" pin="S"/>
</segment>
</net>
<net name="N$26" class="1">
<segment>
<wire x1="93.98" y1="116.84" x2="99.06" y2="116.84" width="0.1524" layer="91"/>
<wire x1="99.06" y1="114.3" x2="99.06" y2="116.84" width="0.1524" layer="91"/>
<junction x="99.06" y="116.84"/>
<pinref part="U1" gate="J1" pin="P$2"/>
<pinref part="U1" gate="J2" pin="P$2"/>
<pinref part="K3" gate="3" pin="S"/>
</segment>
</net>
<net name="N$27" class="1">
<segment>
<wire x1="144.78" y1="185.42" x2="213.36" y2="185.42" width="0.1524" layer="91"/>
<wire x1="213.36" y1="182.88" x2="213.36" y2="185.42" width="0.1524" layer="91"/>
<junction x="213.36" y="185.42"/>
<pinref part="U1" gate="N1" pin="P$2"/>
<pinref part="U1" gate="N2" pin="P$2"/>
<pinref part="K4" gate="2" pin="S"/>
</segment>
</net>
<net name="N$28" class="1">
<segment>
<wire x1="144.78" y1="172.72" x2="213.36" y2="172.72" width="0.1524" layer="91"/>
<wire x1="213.36" y1="170.18" x2="213.36" y2="172.72" width="0.1524" layer="91"/>
<junction x="213.36" y="172.72"/>
<pinref part="U1" gate="P1" pin="P$2"/>
<pinref part="U1" gate="P2" pin="P$2"/>
<pinref part="K4" gate="3" pin="S"/>
</segment>
</net>
<net name="N$29" class="1">
<segment>
<wire x1="160.02" y1="160.02" x2="213.36" y2="160.02" width="0.1524" layer="91"/>
<wire x1="213.36" y1="157.48" x2="213.36" y2="160.02" width="0.1524" layer="91"/>
<junction x="213.36" y="160.02"/>
<pinref part="U1" gate="R1" pin="P$2"/>
<pinref part="U1" gate="R2" pin="P$2"/>
<pinref part="K5" gate="2" pin="S"/>
</segment>
</net>
<net name="N$30" class="1">
<segment>
<wire x1="160.02" y1="142.24" x2="213.36" y2="142.24" width="0.1524" layer="91"/>
<wire x1="213.36" y1="139.7" x2="213.36" y2="142.24" width="0.1524" layer="91"/>
<junction x="213.36" y="142.24"/>
<pinref part="U1" gate="T1" pin="P$2"/>
<pinref part="U1" gate="T2" pin="P$2"/>
<pinref part="K5" gate="3" pin="S"/>
</segment>
</net>
<net name="N$31" class="1">
<segment>
<wire x1="175.26" y1="129.54" x2="213.36" y2="129.54" width="0.1524" layer="91"/>
<wire x1="213.36" y1="127" x2="213.36" y2="129.54" width="0.1524" layer="91"/>
<junction x="213.36" y="129.54"/>
<pinref part="U1" gate="U1" pin="P$2"/>
<pinref part="U1" gate="U2" pin="P$2"/>
<pinref part="K6" gate="2" pin="S"/>
</segment>
</net>
<net name="N$32" class="1">
<segment>
<wire x1="175.26" y1="116.84" x2="213.36" y2="116.84" width="0.1524" layer="91"/>
<wire x1="213.36" y1="114.3" x2="213.36" y2="116.84" width="0.1524" layer="91"/>
<junction x="213.36" y="116.84"/>
<pinref part="U1" gate="V1" pin="P$2"/>
<pinref part="U1" gate="V2" pin="P$2"/>
<pinref part="K6" gate="3" pin="S"/>
</segment>
</net>
<net name="N$33" class="1">
<segment>
<wire x1="190.5" y1="99.06" x2="213.36" y2="99.06" width="0.1524" layer="91"/>
<wire x1="213.36" y1="96.52" x2="213.36" y2="99.06" width="0.1524" layer="91"/>
<junction x="213.36" y="99.06"/>
<pinref part="U1" gate="X1" pin="P$2"/>
<pinref part="U1" gate="X2" pin="P$2"/>
<pinref part="K7" gate="2" pin="S"/>
</segment>
</net>
<net name="N$34" class="1">
<segment>
<wire x1="213.36" y1="73.66" x2="205.74" y2="73.66" width="0.1524" layer="91"/>
<wire x1="213.36" y1="71.12" x2="213.36" y2="73.66" width="0.1524" layer="91"/>
<junction x="213.36" y="73.66"/>
<pinref part="U1" gate="Z1" pin="P$2"/>
<pinref part="U1" gate="Z2" pin="P$2"/>
<pinref part="K8" gate="2" pin="S"/>
</segment>
</net>
</nets>
</sheet>
</sheets>
<errors>
<approved hash="113,1,49.149,137.16,U$1,,,,,"/>
<approved hash="113,1,194.206,131.976,FRAME1,,,,,"/>
</errors>
</schematic>
</drawing>
</eagle>
